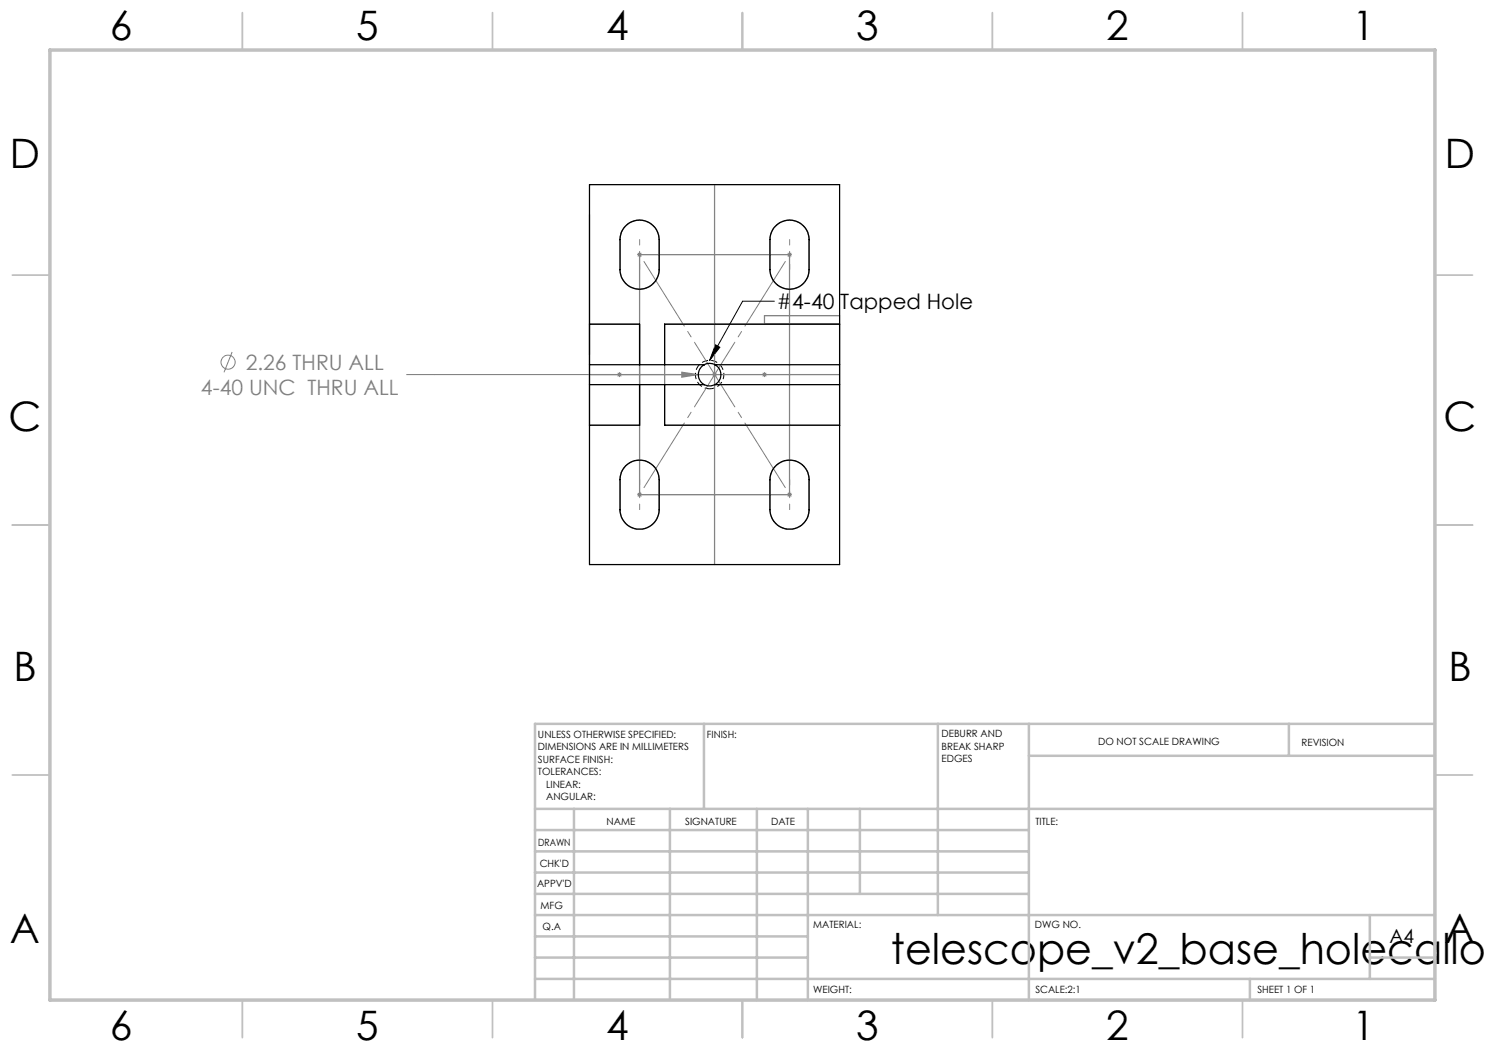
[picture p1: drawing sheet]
<svg xmlns="http://www.w3.org/2000/svg" width="297mm" height="210mm" viewBox="0 0 297 210" stroke-linecap="round" stroke-linejoin="round" font-family="sans-serif">
<g fill="none" stroke="#808080" stroke-width=".2">
<path d="M127.4 50.9h1M127.6 50.6l.7 .7M127.9 50.4v1M128.3 50.6l-.7 .7M157.4 50.9h1M157.6 50.6l.7 .7M157.9 50.4v1M158.3 50.6l-.7 .7M46.4 70.4l-1.6 4.1M81.3 74.9h58.4M123.5 74.6l.7 .7M123.9 74.4v1"/>
<path d="M124.2 74.6l-.7 .7M136.3 74.4l3.4 .5-3.4 .6zM142.4 74.9h1M142.6 74.6l.7 .7M142.9 74.4v1M143.3 74.6l-.7 .7M152.4 74.9h1M152.5 74.6l.7 .7M152.9 74.4v1M153.2 74.6l-.7 .7M167.9 63.1v1.7h-15M127.4 98.9h1"/>
<path d="M127.6 98.6l.7 .7M127.9 98.4v1M128.3 98.6l-.7 .7M157.4 98.9h1M157.6 98.6l.7 .7M157.9 98.4v1M158.3 98.6l-.7 .7"/>
<circle cx="45.6" cy="72.4" r="1.41"/>
</g>
<path d="M142.9 36.9v76M117.9 42.9v42.1h10M125 45.3a3.9 3.9 0 0 1 4.3-1 3.9 3.9 0 0 1 2.5 3.6v6a3.9 3.9 0 0 1-3.9 3.9 3.9 3.9 0 0 1-3.9-3.9v-6a3.8 3.8 0 0 1 1-2.6zM127.9 50.9h30v48h-30zM155.2 45.1a3.9 3.9 0 0 1 4.2-.8 3.9 3.9 0 0 1 2.4 3.6v6a3.9 3.9 0 0 1-3.9 3.9 3.9 3.9 0 0 1-3.9-3.9v-6a4.1 4.1 0 0 1 1.2-2.8zM117.9 74.9h50M117.9 64.8h10M132.9 64.8h35v20.2h-35zM167.9 63.1h-15v1.7M125 93.3a3.9 3.9 0 0 1 4.3-1 3.9 3.9 0 0 1 2.5 3.6v6a3.9 3.9 0 0 1-3.9 3.9 3.9 3.9 0 0 1-3.9-3.9v-6.3a3.8 3.8 0 0 1 1-2.3zM155.4 92.9a3.9 3.9 0 0 1 4.2-.5 3.9 3.9 0 0 1 2.2 3.5v6a3.9 3.9 0 0 1-3.9 3.9 3.9 3.9 0 0 1-3.9-3.9v-6a4 4 0 0 1 1.4-3z" fill="none" stroke="#808080" stroke-width=".25"/>
<path d="M141.9 77.8a2.84 2.84 0 0 1-2.5-4.2 2.84 2.84 0 0 1 4.9-.2 2.84 2.84 0 0 1-2.1 4.3l-.3 .1" fill="none" stroke="#000" stroke-width=".2" stroke-dasharray="1.3 .6" stroke-dashoffset=".3" stroke-linecap="butt"/>
<path d="M143.1 69l.9 .5-2.1 2.6zM154.9 60.2h-6.4l-6.6 11.9" fill="none" stroke="#000" stroke-width=".2"/>
<g fill="none" stroke="#c0c0c0" stroke-width=".35">
<path d="M48.5 2.5v7.5M98.5 2.5v7.5M148.5 2.5v7.5M198.5 2.5v7.5M248.5 2.5v7.5M2.5 55h7.5M287 55h7.5M2.5 105h7.5M287 105h7.5M2.5 155h7.5M287 155h7.5M48.5 200v7.5"/>
<path d="M98.5 200v7.5M148.5 200v7.5M198.5 200v7.5M248.5 200v7.5"/>
</g>
<g fill="none" stroke="#c0c0c0" stroke-width=".5">
<path d="M140.8 144.8v17M187.6 144.8v38.2M205.8 144.8v55.2M205.8 151.2h81.2M257.8 144.8v6.4M287 144.8h-180v55.2M107 161.8h180M107 178.8h98.8M107 174.5h98.8M107 170.3h98.8M107 166h98.8M114.8 161.8v38.2"/>
<path d="M134 161.8v38.2M151.4 161.8v38.2M161.6 161.8v38.2M172 161.8v17M107 195.8h180M107 191.5h54.6M107 187.3h54.6M107 183h180M250 195.8v4.2M274 191.5h13M274 183v12.8"/>
</g>
<path d="M10 10h277v190h-277z" fill="none" stroke="#c0c0c0" stroke-width=".7"/>
<path d="M127.9 50.9l30 48M127.9 98.9l30-48" fill="none" stroke="#808080" stroke-width=".2" stroke-dasharray="15.2 1.3 1.3 1.3" stroke-dashoffset="-1.6"/>
<path d="M127.9 47.9v6M157.9 47.9v6M127.9 101.9v-6M157.9 101.9v-6" fill="none" stroke="#808080" stroke-width=".2" stroke-dasharray="15.2 1.3 1.3 1.3" stroke-dashoffset="14.1"/>
<path d="M136.3 74.4l3.4 .5-3.4 .6z" fill="#808080"/>
<path d="M143.1 69l.9 .5-2.1 2.6z" fill="#000"/>
<g fill="none" stroke="#000" stroke-width=".25">
<path d="M117.9 36.9h50v76h-50zM125.1 45.2a3.9 3.9 0 0 1 4.3-.9 3.9 3.9 0 0 1 2.4 3.6v6a3.9 3.9 0 0 1-3.9 3.9 3.9 3.9 0 0 1-3.9-3.9v-6.5a3.6 3.6 0 0 1 1.1-2.2zM154.8 45.5a3.9 3.9 0 0 1 4.4-1.3 3.9 3.9 0 0 1 2.6 3.7v6a3.9 3.9 0 0 1-3.9 3.9 3.9 3.9 0 0 1-3.9-3.9v-6.5l.3-1zM117.9 64.8h10v8.1M117.9 72.9h23M117.9 76.9h23M127.9 76.9v8.1h-10M132.9 76.9v8.1h35M140.9 72.9a2.13 2.13 0 0 1 2.1 0M140.9 76.9a2.39 2.39 0 0 0 2.1 0M140.9 72.9a2.26 2.26 0 0 0 0 4M143 72.9a2.26 2.26 0 0 1 0 4"/>
<path d="M143 72.9h24.9M143 76.9h24.9M167.9 64.8h-35v8.1M125.1 93.2a3.9 3.9 0 0 1 4.3-.9 3.9 3.9 0 0 1 2.4 3.6v6a3.9 3.9 0 0 1-3.9 3.9 3.9 3.9 0 0 1-3.9-3.9v-6.5a3.7 3.7 0 0 1 1.1-2.2zM155.2 93.2a3.9 3.9 0 0 1 4.2-.9 3.9 3.9 0 0 1 2.4 3.6v6a3.9 3.9 0 0 1-3.9 3.9 3.9 3.9 0 0 1-3.9-3.9v-6.5l.5-1.4z"/>
</g>
<text font-size="8.5" x="178.2" y="192.7">telescope_v2_base_holecallou</text>
<g font-size="8.1">
<text x="22" y="8">6</text>
<text x="71.2" y="8">5</text>
<text x="121.2" y="8">4</text>
<text x="171.3" y="8">3</text>
<text x="221.3" y="8">2</text>
<text x="270.5" y="8">1</text>
<text x="2" y="33.6">D</text>
<text x="289" y="33.6">D</text>
<text x="1.7" y="86.1">C</text>
<text x="288.7" y="86.1">C</text>
<text x="2.7" y="136.1">B</text>
<text x="289.7" y="136.1">B</text>
<text x="2" y="188.6">A</text>
<text x="289" y="188.6">A</text>
<text x="22" y="208">6</text>
<text x="71.2" y="208">5</text>
<text x="121.2" y="208">4</text>
<text x="171.3" y="208">3</text>
<text x="221.3" y="208">2</text>
<text x="270.5" y="208">1</text>
</g>
<text font-size="4.2" x="155.4" y="61.9">#4-40 Tapped Hole</text>
<g font-size="4.2" fill="#808080">
<text x="49.1" y="74">2.26 THRU ALL</text>
<text x="40.2" y="79.1">4-40 UNC THRU ALL</text>
</g>
<text font-size="3.9" x="277.9" y="188.5">A4</text>
<g font-size="2">
<text x="107.6" y="147.6">UNLESS OTHERWISE SPECIFIED:</text>
<text x="141.4" y="147.6">FINISH:</text>
<text x="188.3" y="147.5">DEBURR AND</text>
<text x="188.3" y="150">BREAK SHARP</text>
<text x="219.6" y="149">DO NOT SCALE DRAWING</text>
<text x="260.3" y="149.2">REVISION</text>
<text x="107.6" y="150.1">DIMENSIONS ARE IN MILLIMETERS</text>
<text x="107.6" y="152.6">SURFACE FINISH:</text>
<text x="107.6" y="155.1">TOLERANCES:</text>
<text x="188.3" y="152.5">EDGES</text>
<text x="109.2" y="157.6">LINEAR:</text>
<text x="109.2" y="160.1">ANGULAR:</text>
<text x="121.3" y="165">NAME</text>
<text x="137" y="164.9">SIGNATURE</text>
<text x="154.2" y="164.9">DATE</text>
<text x="207.1" y="164.9">TITLE:</text>
<text x="107.6" y="169.1">DRAWN</text>
<text x="107.9" y="173.3">CHK'D</text>
<text x="107.4" y="177.4">APPV'D</text>
<text x="108.1" y="181.8">MFG</text>
<text x="108.5" y="186">Q.A</text>
<text x="162.6" y="185.5">MATERIAL:</text>
<text x="207" y="185.5">DWG NO.</text>
<text x="162.6" y="198.5">WEIGHT:</text>
<text x="207.1" y="198.6">SCALE:2:1</text>
<text x="251.5" y="198.6">SHEET 1 OF 1</text>
</g>
</svg>
